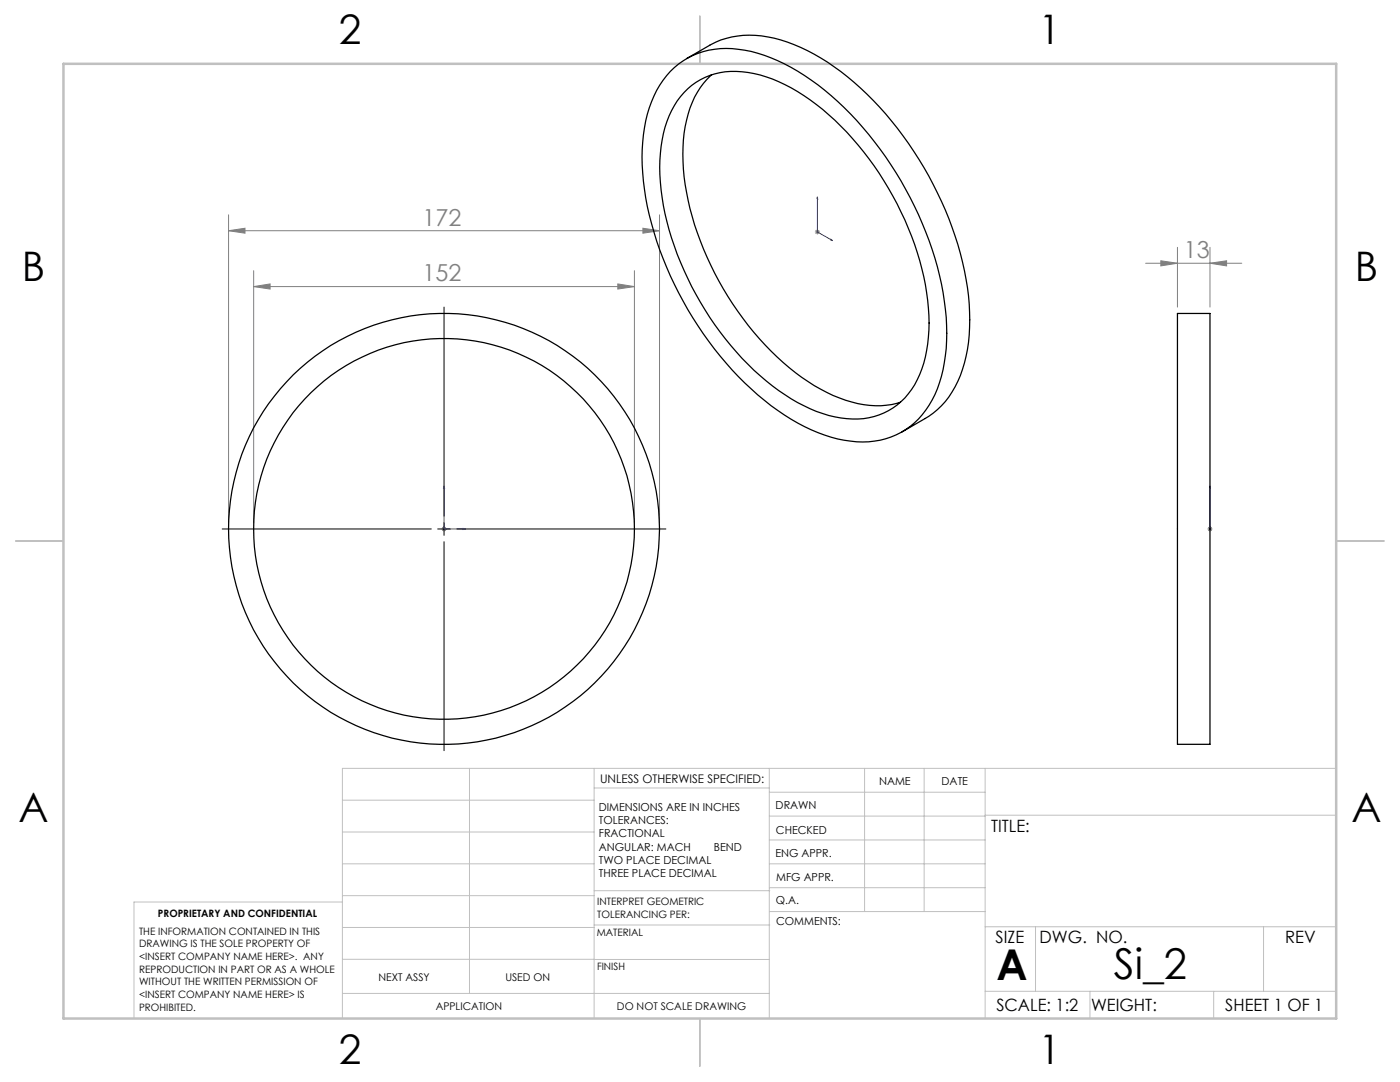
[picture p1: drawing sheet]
<svg xmlns="http://www.w3.org/2000/svg" width="279mm" height="216mm" viewBox="0 0 279 216" stroke-linecap="round" stroke-linejoin="round" font-family="sans-serif">
<path d="M163.1 39.3v7l3.1 1.7M163.1 39.3l.1 .4-.1-.1zM165.8 47.8l.4 .2-.4-.1zM88.6 97l.1 .4h-.2zM88.6 97v8.6h4.3M241.5 97v.4v-.4M241.5 97v8.6M92.5 105.4l.4 .2-.4 .1zM241.5 105.6h.1M241.5 105.4v.3z" fill="none" stroke="#00f" stroke-width=".2"/>
<g fill="none" stroke="#808080" stroke-width=".2">
<path d="M45.6 46l3.3-.5v1zM45.6 42.9v61.4M45.6 46h86M50.6 57.2l3.3-.5v1zM50.6 54v50.3M50.6 57.2h76M123.3 56.7l3.3 .5-3.3 .5zM126.6 54v50.3M128.3 45.5l3.3 .5-3.3 .5zM131.6 42.9v61.4M162.6 46.3h1.1M162.8 45.9l.7 .7"/>
<path d="M163.1 45.8v1M163.5 45.9l-.7 .7M228.6 52.5h19.2M231.7 52l3.3 .5-3.3 .6zM235 49.4v11.9M241.5 52.5l3.3-.5v1.1zM241.5 49.4v11.9M88.1 105.6h1M88.3 105.2l.7 .7M88.6 105v1M89 105.2l-.7 .7M241 105.6h1"/>
<path d="M241.1 105.2l.7 .7M241.5 105v1M241.8 105.2l-.7 .7"/>
</g>
<path d="M88.6 61.3v41.7M44.3 105.6h41.8M87.3 105.6h2.6M88.6 104.3v2.5M88.6 108.1v41.7M91.2 105.6h41.7" fill="none" stroke="#000" stroke-width=".2"/>
<g fill="none" stroke="#c0c0c0" stroke-width=".2">
<path d="M68.3 159.7h50.3M93.7 153.3v44.9M118.6 153.3v49.9M118.6 157.2h34.9M153.5 153.3v49.9M153.5 158.1h43.1M172.5 153.3v28.6M184.4 153.3v28.6M196.6 153.3v49.9M266.7 153.3h-198.4v49.9M68.3 178.7h50.3M68.3 172.4h50.3"/>
<path d="M68.3 166h50.3M68.3 180h-41.6v23.2M118.6 177.7h35M153.5 167.6h43.1M153.5 162.8h43.1M153.5 172.4h43.1M153.5 177.1h43.1M196.6 162.7h70.1M68.3 198.2h85.2M68.3 191.4l85.2 .1M68.3 185.1h50.3M118.6 184.6h35"/>
<path d="M153.6 181.9h43M196.6 197.8h70.1M196.6 184.9h70.1M206.7 184.9v12.9M217.5 197.8v5.4M242.2 197.8v5.4M252.2 184.9v12.9"/>
</g>
<path d="M139.7 3.2v9.5M3.1 107.9h9.6M266.7 107.9h9.5M139.7 203.2v9.6" fill="none" stroke="#c0c0c0" stroke-width=".25"/>
<path d="M12.7 12.7h254v190.5h-254z" fill="none" stroke="#c0c0c0" stroke-width=".5"/>
<g fill="#00f">
<path d="M92.5 105.4l.4 .2-.4 .1zM88.6 97l.1 .4h-.2z"/>
<path d="M165.8 47.8l.4 .2-.4-.1zM163.1 39.3l.1 .4-.1-.1zM241.5 105.4v.3zM241.5 97v.4z"/>
</g>
<g fill="#808080">
<path d="M241.5 52.5l3.3-.5v1.1zM231.7 52l3.3 .5-3.3 .6z"/>
<path d="M50.6 57.2l3.3-.5v1zM123.3 56.7l3.3 .5-3.3 .5zM45.6 46l3.3-.5v1zM128.3 45.5l3.3 .5-3.3 .5z"/>
</g>
<g fill="none" stroke="#000" stroke-width=".25">
<path d="M133.8 14.3a15.9 15.9 0 0 1 14.8-4.3 38.8 38.8 0 0 1 18.6 10.2 71.2 71.2 0 0 1 21 38.1 37.1 37.1 0 0 1-1.1 19.3 15.8 15.8 0 0 1-18.6 10.2 38.5 38.5 0 0 1-18.6-10.2 70.4 70.4 0 0 1-21.3-39.8 35.1 35.1 0 0 1 1.4-17.5 18.2 18.2 0 0 1 3.8-6zM136.5 18.5a14.1 14.1 0 0 1 14-3.8 33.7 33.7 0 0 1 14.9 8.2 61.9 61.9 0 0 1 19.7 37 28 28 0 0 1-2.6 16.9 13.8 13.8 0 0 1-14.7 6.6 32.8 32.8 0 0 1-16.1-8.4 61.9 61.9 0 0 1-19.8-37.1 28.5 28.5 0 0 1 2.1-15.8 14.3 14.3 0 0 1 2.5-3.6zM137.1 11.7l4.5-2.7a17.9 17.9 0 0 1 14.2-1 44 44 0 0 1 18.5 12.1 71 71 0 0 1 18.8 37.3 34.3 34.3 0 0 1-1.9 18.7 15.8 15.8 0 0 1-6.6 7.4l-4.6 2.7M142 14.9a17.5 17.5 0 0 0-5.3 10.4 42.6 42.6 0 0 0 2.5 21.2 61.6 61.6 0 0 0 20.8 28.8 27.8 27.8 0 0 0 14.7 5.7h1.1a13 13 0 0 0 3.9-.7M235 62.5h6.5v86h-6.5z"/>
<circle cx="88.6" cy="105.5" r="38"/>
<circle cx="88.6" cy="105.5" r="43"/>
</g>
<g font-size="8.5">
<text x="198.9" y="195.5">A</text>
<text x="222.3" y="195.4">Si_2</text>
</g>
<g font-size="8.1">
<text x="67.6" y="8.9">2</text>
<text x="207.3" y="8.9">1</text>
<text x="4.4" y="56.1">B</text>
<text x="270.4" y="56.1">B</text>
<text x="3.7" y="164.1">A</text>
<text x="269.7" y="164.1">A</text>
<text x="67.6" y="212.4">2</text>
<text x="207.3" y="212.4">1</text>
</g>
<g font-size="4.7" fill="#808080">
<text x="84.3" y="45">172</text>
<text x="236.2" y="51.5">13</text>
<text x="84.3" y="56.1">152</text>
</g>
<g font-size="3.4">
<text x="197.8" y="166">TITLE:</text>
<text x="198.7" y="188.1">SIZE</text>
<text x="207.5" y="188.1">DWG. NO.</text>
<text x="256.5" y="188.2">REV</text>
<text x="198.8" y="201.7">SCALE: 1:2</text>
<text x="217.7" y="201.8">WEIGHT:</text>
<text x="244.5" y="201.7">SHEET 1 OF 1</text>
</g>
<text font-size="2.4" x="119.8" y="156.2">UNLESS OTHERWISE SPECIFIED:</text>
<g font-size="2.2">
<text x="119.5" y="161.8">DIMENSIONS ARE IN INCHES</text>
<text x="154.8" y="161.4">DRAWN</text>
<text x="175.4" y="156.6">NAME</text>
<text x="187.9" y="156.7">DATE</text>
<text x="119.5" y="164.4">TOLERANCES:</text>
<text x="119.5" y="167.1">FRACTIONAL</text>
<text x="154.9" y="166.3">CHECKED</text>
<text x="119.5" y="169.7">ANGULAR: MACH</text>
<text x="119.5" y="172.4">TWO PLACE DECIMAL</text>
<text x="142.5" y="169.7">BEND</text>
<text x="154.8" y="171">ENG APPR.</text>
<text x="119.5" y="175">THREE PLACE DECIMAL</text>
<text x="154.9" y="175.7">MFG APPR.</text>
<text x="154.9" y="180.4">Q.A.</text>
<text x="154.9" y="184.6">COMMENTS:</text>
</g>
<g font-size="2.1">
<text x="75.5" y="195.7">NEXT ASSY</text>
<text x="100.9" y="195.7">USED ON</text>
<text x="86.9" y="201.5">APPLICATION</text>
<text x="123.1" y="201.6">DO NOT SCALE DRAWING</text>
</g>
<g font-size="2">
<text x="31.5" y="182.9">PROPRIETARY AND CONFIDENTIAL</text>
<text x="119.2" y="180.6">INTERPRET GEOMETRIC</text>
<text x="119.2" y="183.1">TOLERANCING PER:</text>
<text x="27.8" y="186.5">THE INFORMATION CONTAINED IN THIS</text>
<text x="27.8" y="189">DRAWING IS THE SOLE PROPERTY OF</text>
<text x="27.8" y="191.6">&lt;INSERT COMPANY NAME HERE&gt;. ANY</text>
<text x="119.1" y="186.7">MATERIAL</text>
<text x="27.8" y="194.1">REPRODUCTION IN PART OR AS A WHOLE</text>
<text x="27.8" y="196.6">WITHOUT THE WRITTEN PERMISSION OF</text>
<text x="119.1" y="193.5">FINISH</text>
<text x="27.8" y="199.1">&lt;INSERT COMPANY NAME HERE&gt; IS</text>
<text x="27.8" y="201.7">PROHIBITED.</text>
</g>
</svg>
